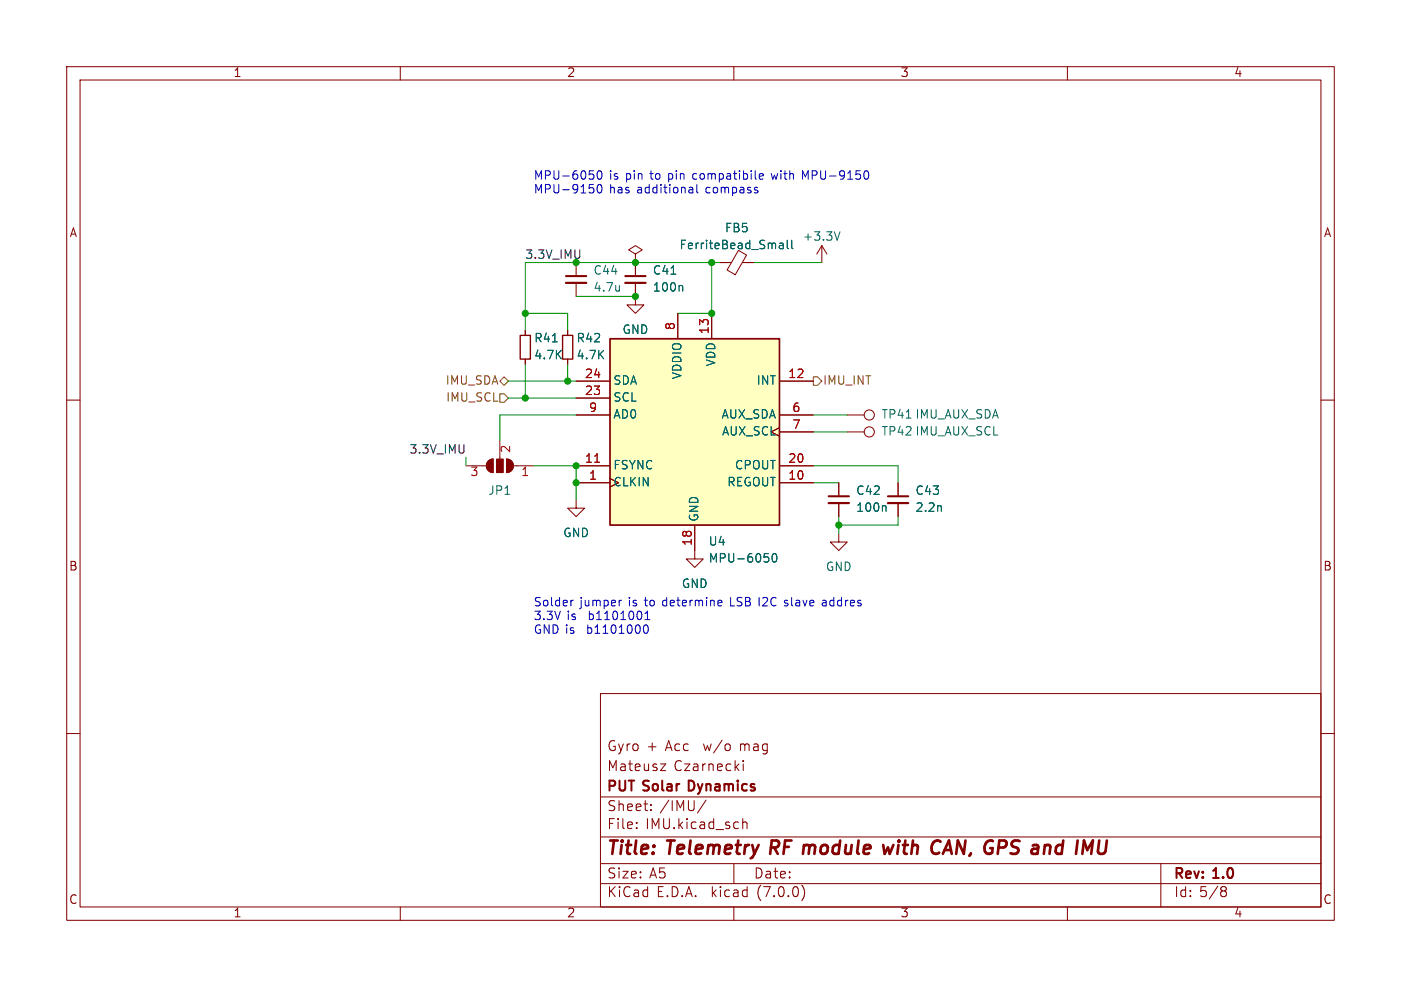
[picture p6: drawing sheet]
<svg xmlns="http://www.w3.org/2000/svg" width="210mm" height="148mm" viewBox="0 0 210 148" stroke-linecap="round" stroke-linejoin="round" font-family="sans-serif">
<g fill="none" stroke="#840000" stroke-width=".15">
<path d="M10 10h190v128h-190zM12 12h186v124h-186zM60 10v2M110 10v2M160 10v2M86.4 39.4v2M95.2 38.1l1.1-.6-1.1-.7-1 .7 1 .6v1.3M95.2 39.4h.1M95.2 39.4v2M107.9 39.4h1.7M110.7 37.5l1.2 .8-1.7 2.9-1.2-.7zM111.3 39.4h1.7"/>
<path d="M123.2 36.8l-.8 1.3M123.2 36.8v2.6M123.2 36.8l.8 1.3M10 60h2M78.7 49.5v.8M78.7 53.8v.8M85.1 49.5v.8M85.1 53.8v.8M86.4 57.2h5M86.4 59.7h5M86.4 42.4v2.1M95.2 42.4v3.3h1.3l-1.3 1.3-1.2-1.3h1.2"/>
<path d="M101.6 47v3.8M106.7 47v3.8M116.8 57.2h5.1M198 60h2M69.8 69.9h3.1M73.2 69.1l.7-.3v2.1a1.02 1.02 0 0 1-.9-.7 1.02 1.02 0 0 1 .2-1.1zM74.9 66v2.8M75.9 68.8a1.02 1.02 0 0 1 1.1 1.1 1.02 1.02 0 0 1-1.1 1zM77 69.9h3M86.4 74.9v1.3h1.2l-1.2 1.3-1.3-1.3h1.3M86.4 72.4h5M86.4 69.9h5"/>
<path d="M86.4 62.2h5M104.1 78.7v5.1h1.3l-1.3 1.3-1.2-1.3h1.2M116.8 64.1l-1.2 .7 1.2 .6M116.8 72.4h5.1M116.8 69.9h5.1M116.8 62.2h5.1M116.8 64.8h5.1M125.7 72.4v2M125.7 75.4v2.1M127 62.2h2.5M127 64.8h2.5M134.6 72.4v2"/>
<path d="M134.6 75.4v2.1M125.7 80v1.3h1.3l-1.3 1.3-1.2-1.3h1.2M10 110h2M90 104h108v32h-108zM90 119.5h108M99 114.6h.8l-.8 1h.8M105.8 120l-1.3 1.9M111.3 114.1l.1 .1M111.4 114.1v.1M111.4 114.6v1M111.5 114.1l-.1 .1M198 110h2"/>
<path d="M60 136v2M90 132.5h108M90 129.5h108M90 125.5h108M95.4 124.1v.2M95.4 123.3v.2M97.6 121.4v.2M97.6 120.6v.2M110 136v2M110 129.5v3M111.3 122.8v1.5M111.3 123.4a.37 .37 0 0 1 .7 .1v.8"/>
<path d="M120.2 132.7a1.72 1.72 0 0 1 0 2.3M160 136v2M174 129.5v6.5M183.3 133.6h.3M183.6 133l.2 .2v.3l-.2 .1M183.6 133.6l.2 .3v.3l-.2 .3h-.3"/>
<circle cx="130.3" cy="62.2" r=".76"/>
<circle cx="130.3" cy="64.8" r=".76"/>
</g>
<path d="M133.9 126.7l-.5 1.3-.3-.9-.5 .9M140.9 126.1l.1 .1M142.2 126l-.9 2M164.8 126l-.2 1.7 .3 .3" fill="none" stroke="#840000" stroke-width=".4"/>
<path d="M84.8 42.4h3.1M93.7 42.4h3.1M124.2 75.4h3.1M133.1 75.4h3" fill="none" stroke="#840000" stroke-width=".33"/>
<path d="M84.8 41.4h3.1M93.7 41.4h3.1M124.2 74.4h3.1M133.1 74.4h3" fill="none" stroke="#840000" stroke-width=".3"/>
<path d="M116.9 36.5h.4l.1 .8M116.9 37.2h.5M117.4 36.8l-.5 .1M118 36v1.1l.2 .2M118.7 36v1.1l.2 .2M125.9 34.8l-.4 1.2M102.2 42.8l.1 .2v.7M132.6 75.8l.2 .2v.7M114.6 83h.6M115.1 83.6l.1 .1-.1 .5M115.9 83.1l.1-.1a.69 .69 0 0 1 .5 .5 .69 .69 0 0 1-.2 .7l-.2 .1a.69 .69 0 0 1-.4-.5 .69 .69 0 0 1 .2-.7z" fill="none" stroke="#006464" stroke-width=".15"/>
<path d="M91.4 50.8h25.4v27.9h-25.4z" fill="#ffffc2" stroke="#ffffc2" stroke-width=".15"/>
<path d="M91.4 50.8h25.4v27.9h-25.4z" fill="none" stroke="#840000" stroke-width=".25"/>
<path d="M89.1 69.3h.8" fill="none" stroke="#a90000" stroke-width=".15"/>
<path d="M78 50.3h1.5v3.5h-1.5zM84.3 50.3h1.6v3.5h-1.6z" fill="none" stroke="#840000" stroke-width=".2"/>
<g fill="#840000" stroke="#840000" stroke-width=".15">
<path d="M75.9 68.8a1.02 1.02 0 0 1 1.1 1.1 1.02 1.02 0 0 1-1.1 1z"/>
<path d="M74.4 68.8h1v2.1h-1z"/>
<path d="M73.2 69.1l.7-.3v2.1a1.02 1.02 0 0 1-.9-.7 1.02 1.02 0 0 1 .2-1.1z"/>
</g>
<path d="M74.9 59.1h.7l.6 .6-.6 .6h-.7zM75.6 56.5l.6 .7-.6 .6-.7-.6zM121.9 56.5h.7l.6 .7-.6 .6h-.7z" fill="none" stroke="#725600" stroke-width=".15"/>
<g fill="none" stroke="#0000c2" stroke-width=".15">
<path d="M89 26.2v.6M89 28.3v.5M89.6 25.7l.2-.1a.69 .69 0 0 1 .5 .5 .69 .69 0 0 1-.3 .7l-.1 .1a.69 .69 0 0 1-.3-1.2zM89.6 27.8l.2-.1a.69 .69 0 0 1 .5 .5 .69 .69 0 0 1-.3 .7h-.1a.69 .69 0 0 1-.3-1.1zM103.4 28.1h.3l.1 .2v.6M103.8 28.9h-.4M103.8 28.4h-.4M104.5 27.7v1.1l.1 .1M113.6 28.6v.3M113.8 26.5l.6-.2v-.2l-.4-.1-.2 .2 .1 .6h.5M120.7 26.5l-.4-.9v1.3M129.8 25.6a.69 .69 0 0 1 .5 .5 .69 .69 0 0 1-.3 .7l-.2 .1"/>
<path d="M85.9 90l-.2 .1M93.2 90l-.3 .1M96.6 93.8l.1-.1a.69 .69 0 0 1 .5 .5 .69 .69 0 0 1-.2 .7l-.3 .1-.1-.1M96.7 92.9h.7M96.7 92l.4-.4v1.3M107.8 90l.4 .1v.2l-.6 .1M108.2 90.8l-.4 .1M123.7 90l-.4 .1M123.7 90.4h-.3a.25 .25 0 0 0-.2 .2 .25 .25 0 0 0 .2 .3h.3"/>
</g>
<g fill="none" stroke="#009600" stroke-width=".15">
<path d="M106.7 39.4v7.6h-5.1M107.9 39.4h-29.2v10.1M113 39.4h10.2M76.2 59.7h10.2M76.2 57.2h10.2M78.7 47h6.4v2.5M78.7 54.6v5.1M85.1 54.6v2.6M86.4 44.5h8.8M69.8 68.6v1.3M80 69.9h6.4v5M86.4 62.2h-11.5v3.8"/>
<path d="M121.9 72.4h3.8M121.9 69.9h12.7v2.5M121.9 62.2h5.1M121.9 64.8h5.1M125.7 77.5v2.5M134.6 77.5v1.2h-8.9"/>
</g>
<g fill="#009600" stroke="#009600" stroke-width=".15">
<circle cx="86.4" cy="72.4" r=".46"/>
<circle cx="86.4" cy="69.9" r=".46"/>
<circle cx="106.7" cy="47" r=".46"/>
<circle cx="106.7" cy="39.4" r=".46"/>
<circle cx="95.2" cy="44.5" r=".46"/>
<circle cx="95.2" cy="39.4" r=".46"/>
<circle cx="125.7" cy="78.7" r=".46"/>
<circle cx="78.7" cy="47" r=".46"/>
<circle cx="78.7" cy="59.7" r=".46"/>
<circle cx="85.1" cy="57.2" r=".46"/>
</g>
<g font-size="2.8" fill="#840000">
<text x="91" y="128.8">Title:</text>
<text x="100.1" y="128.8">Telemetry</text>
<text x="116.2" y="128.8">RF module</text>
<text x="134.3" y="128.8">with</text>
<text x="142.1" y="128.8">CAN, GPS and</text>
<text x="165.6" y="128.8">IMU</text>
</g>
<g font-size="2.1" fill="#840000">
<text x="91" y="112.9">Gyro +</text>
<text x="99.8" y="112.9">Acc</text>
<text x="105.6" y="112.9">w/o</text>
<text x="111.1" y="112.9">mag</text>
<text x="91" y="119.1">PUT Solar</text>
<text x="91" y="115.9">Mateusz</text>
<text x="101" y="115.9">Czarnecki</text>
<text x="103.8" y="119.1">Dynamics</text>
<text x="91" y="124.6">File:</text>
<text x="91" y="121.9">Sheet:</text>
<text x="96.8" y="124.6">IMU.kicad_sch</text>
<text x="98.9" y="121.9">/IMU/</text>
<text x="91" y="134.8">KiCad</text>
<text x="91" y="132">Size:</text>
<text x="97.3" y="132">A5</text>
<text x="98.4" y="134.8">E.D.A.</text>
<text x="106.7" y="134.8">kicad</text>
<text x="113" y="132">Date:</text>
<text x="113.6" y="134.8">(7.0.0)</text>
<text x="176" y="132.2">Rev:</text>
<text x="176" y="134.8">Id: 5/8</text>
<text x="182" y="132.2">1.0</text>
</g>
<g font-size="1.8" fill="#840000">
<text x="35" y="11.8">1</text>
<text x="85" y="11.8">2</text>
<text x="135" y="11.8">3</text>
<text x="185" y="11.8">4</text>
<text x="10.4" y="35.8">A</text>
<text x="198.4" y="35.8">A</text>
<text x="10.3" y="85.8">B</text>
<text x="198.3" y="85.8">B</text>
<text x="10.3" y="135.8">C</text>
<text x="35" y="137.8">1</text>
<text x="85" y="137.8">2</text>
<text x="135" y="137.8">3</text>
<text x="185" y="137.8">4</text>
<text x="198.3" y="135.8">C</text>
</g>
<g font-size="1.8" fill="#0000c2">
<text x="80" y="27.2">MPU-6050</text>
<text x="80" y="29.2">MPU-9150</text>
<text x="91.4" y="27.2">is</text>
<text x="91.4" y="29.2">has</text>
<text x="93.9" y="27.2">pin</text>
<text x="95.6" y="29.2">additional</text>
<text x="97.7" y="27.2">to</text>
<text x="100.4" y="27.2">pin</text>
<text x="104.2" y="27.2">compatibile</text>
<text x="106" y="29.2">compass</text>
<text x="116.2" y="27.2">with</text>
<text x="120.9" y="27.2">MPU-9150</text>
<text x="80" y="91.1">Solder</text>
<text x="80" y="93.2">3.3V</text>
<text x="80" y="95.3">GND is</text>
<text x="85" y="93.2">is</text>
<text x="86.9" y="91.1">jumper</text>
<text x="88.2" y="95.3">b1101000</text>
<text x="88.4" y="93.2">b1101001</text>
<text x="94.3" y="91.1">is</text>
<text x="96.8" y="91.1">to</text>
<text x="99.6" y="91.1">determine</text>
<text x="109.9" y="91.1">LSB I2C slave</text>
<text x="124" y="91.1">addres</text>
</g>
<g font-size="1.8" fill="#006464">
<text x="108.6" y="35.1">FB5</text>
<text x="88.9" y="41.5">C44</text>
<text x="97.8" y="41.5">C41</text>
<text x="101.8" y="37.7">FerriteBead_Small</text>
<text x="120.3" y="36.4">+3.3V</text>
<text x="88.9" y="44">4.7u</text>
<text x="97.8" y="44">100n</text>
<text x="80" y="51.6">R41</text>
<text x="86.4" y="51.6">R42</text>
<text x="93.3" y="50.4">GND</text>
<text x="80" y="54.2">4.7K</text>
<text x="86.4" y="54.2">4.7K</text>
<text x="91.9" y="58">SDA</text>
<text x="102.4" y="57" transform="rotate(-90 102.4 57)">VDDIO</text>
<text x="107.5" y="55.1" transform="rotate(-90 107.5 55.1)">VDD</text>
<text x="113.3" y="58">INT</text>
<text x="91.9" y="60.5">SCL</text>
<text x="91.9" y="63.1">AD0</text>
<text x="108" y="63.1">AUX_SDA</text>
<text x="108.1" y="65.6">AUX_SCL</text>
<text x="132.1" y="63.1">TP41 IMU_AUX_SDA</text>
<text x="132.1" y="65.6">TP42 IMU_AUX_SCL</text>
<text x="91.9" y="70.7">FSYNC</text>
<text x="110" y="70.7">CPOUT</text>
<text x="73.1" y="74.5">JP1</text>
<text x="91.9" y="73.2">CLKIN</text>
<text x="108.9" y="73.2">REGOUT</text>
<text x="128.3" y="74.5">C42</text>
<text x="128.3" y="77">100n</text>
<text x="137.2" y="74.5">C43</text>
<text x="137.2" y="77">2.2n</text>
<text x="84.4" y="80.8">GND</text>
<text x="105" y="78.2" transform="rotate(-90 105 78.2)">GND</text>
<text x="106.2" y="82.1">U4</text>
<text x="102.1" y="88.5">GND</text>
<text x="106.2" y="84.6">MPU-6050</text>
<text x="123.7" y="85.9">GND</text>
</g>
<text font-size="1.8" fill="#009600" x="78.7" y="39">3.3V_IMU</text>
<g font-size="1.8" fill="#a90000">
<text x="101.3" y="49.6" transform="rotate(-90 101.3 49.6)">8</text>
<text x="106.4" y="50.2" transform="rotate(-90 106.4 50.2)">13</text>
<text x="87.6" y="59.4">23</text>
<text x="87.6" y="56.9">24</text>
<text x="118.1" y="56.9">12</text>
<text x="88.2" y="62">9</text>
<text x="118.7" y="62">6</text>
<text x="118.7" y="64.5">7</text>
<text x="70.5" y="71.8">3</text>
<text x="76.8" y="68" transform="rotate(-90 76.8 68)">2</text>
<text x="78.1" y="71.8">1</text>
<text x="87.6" y="69.6">11</text>
<text x="118.1" y="69.6">20</text>
<text x="88.2" y="72.1">1</text>
<text x="118.1" y="72.1">10</text>
<text x="103.9" y="81.9" transform="rotate(-90 103.9 81.9)">18</text>
</g>
<g font-size="1.8" fill="#725600">
<text x="66.7" y="58">IMU_SDA</text>
<text x="123.4" y="58">IMU_INT</text>
<text x="66.8" y="60.5">IMU_SCL</text>
</g>
<text font-size="1.8" fill="#0f0f0f" x="61.3" y="68.2">3.3V_IMU</text>
</svg>
